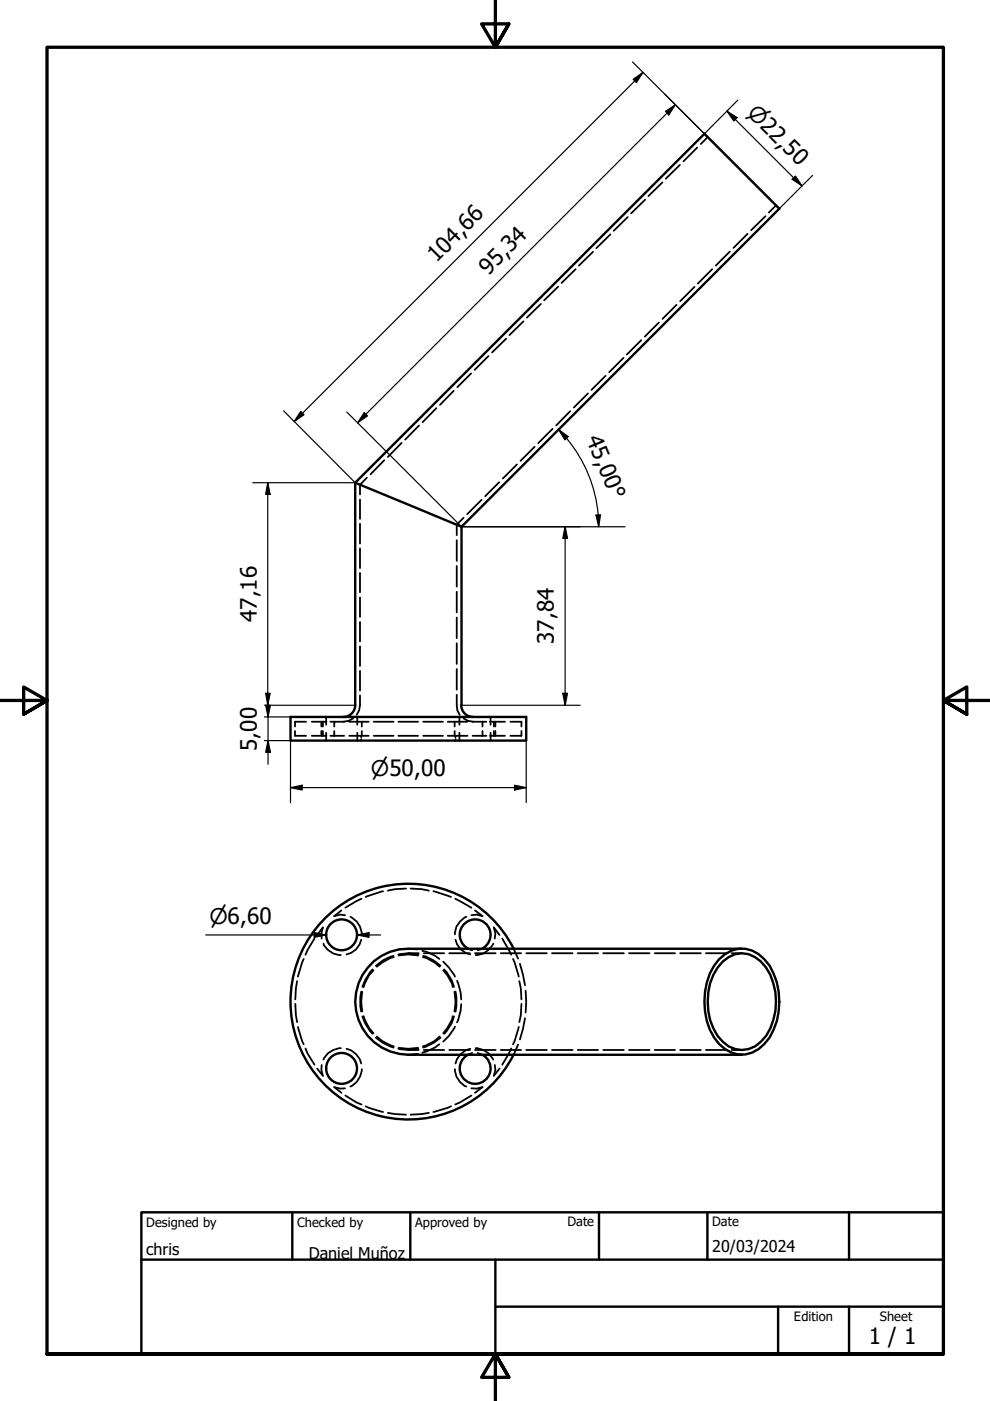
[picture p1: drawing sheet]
<svg xmlns="http://www.w3.org/2000/svg" width="210mm" height="297mm" viewBox="0 0 210 297" stroke-linecap="round" stroke-linejoin="round" font-family="sans-serif">
<!-- layer: Hidden (ISO) -->
<g fill="none" stroke="#000" stroke-width=".38">
<path d="M140.5 38.7l-3 2.9M144.1 35l-2.9 2.9M147.8 31.3l-2.9 2.9M150.1 29.1l-1.5 1.4M122 57.1l-2.9 2.9M125.7 53.4l-3 2.9M129.4 49.7l-3 2.9M133.1 46l-3 2.9M136.8 42.3l-3 3M151 57.1l-3 3M154.7 53.3l-2.9 3M158.5 49.6l-3 3"/>
<path d="M162.3 45.8l-3 3M164.5 43.5l-1.5 1.6M99.9 79.2l-2.9 2.9M103.6 75.5l-3 2.9M107.3 71.8l-3 2.9M111 68.1l-3 2.9M114.7 64.4l-3 3M118.4 60.8l-3 2.9M128.4 79.7l-3 3M132.2 75.9l-3 3M136 72.1l-3.1 3.1M139.7 68.4l-3 3"/>
<path d="M143.4 64.6l-2.9 3M147.3 60.8l-3.1 3.1M81.5 97.6l-3 3M85.2 93.9l-3 3M88.8 90.2l-2.9 3M92.5 86.5l-2.9 3M96.2 82.9l-2.9 2.9M109.6 98.5l-3 3M113.3 94.7l-2.9 3M117.2 90.9l-3.1 3.1M120.9 87.2l-3 3M124.7 83.4l-3 3"/>
<path d="M76.3 105.9v4.1M76.3 111v4.2M76.3 116.3v4.1M77.8 101.3l-1.5 1.5v2M96.8 114.5v4.4M98.3 109.8l-1.5 1.4v2.3M102.1 106l-3 3M105.9 102.2l-3 3M76.3 121.5v4.1M76.3 126.7v4.1M76.3 131.9v4.1M76.3 137v4.2"/>
<path d="M96.8 120v4.4M96.8 125.5v4.3M96.8 130.9v4.4M96.8 136.4v4.4M62.5 155v1h2.4M64.9 153h-2.4v1M66.1 153h2.4v1M66.1 156h3.1M68.1 153v1M68.1 155v1M68.5 153h.7M68.5 155v1"/>
<path d="M69.2 152v1.7M69.2 155.4v1.6M70 156h3M70 153h.9M70.9 155v1M73 153h-2.1v1M74 156h4.2M74 153h4.2M74.9 152.3l-1 .5-1.1 .2M75.8 152v1.7M75.8 155.4v1.6M76.3 147.4v2.1l-.2 1.1-.5 1"/>
<path d="M76.3 142.2v4.2M76.6 156v.3M76.6 156.7v.3M76.7 153v1M76.7 155v1M79.2 156h4.2M79.2 153h4.2M84.5 156h4.1M84.5 153h4.1M89.7 156h4.2M89.7 153h4.2M94.9 156h4.2"/>
<path d="M94.9 153h4.2M96.4 153v1M96.4 155v1M96.6 156v.3M96.6 156.7v.3M96.8 147.3l.2 3.3 .5 1M96.8 141.8v4.4M97.4 152v1.7M97.4 155.4v1.6M98.3 152.3l1 .5 1 .2M100.2 156h2.9M100.2 153h2.9"/>
<path d="M102.3 153v1M102.3 155v1M103.9 156h3.2M103.9 153h.8M104 152v1.7M104 155.4v1.6M104.7 155v1M105 153v1M105 155v1M107.1 153h-2.4v1M108.2 153h2.4v1M110.6 155v1h-2.4"/>
<path d="M66.7 199l-1.9 3.4M67.2 198.2l1.3-1.6-.4 1.3 .1 1.1M72.4 193l-1.5 1.2 1.2-.3 1.1 .1M74.3 194.4a4.3 4.3 0 0 1 2.4 3.7M76.6 199.2a3.9 3.9 0 0 1-3.1 3.2M76.6 190.5l-3.4 2M81.2 189l-3.7 1.2M86.1 188.4l-2.3 .1-1.6 .3M87.1 188.4l2.3 .1 1.5 .3M91.9 189l3.7 1.2M96.5 190.5l3.4 2M96.6 199.2a3.9 3.9 0 0 0 3.1 3.2"/>
<path d="M98.9 194.4a4.3 4.3 0 0 0-2.4 3.7M100.7 193l1.6 1.2-1.3-.3-1.1 .1M105.9 198.2l-1.2-1.6 .3 1.3-.1 1.1M106.5 199l1.9 3.4M62.6 212.8l.1 2.5 .3 1.4M63 208l-.4 3.9M63.2 217.7l1.2 3.7M64.4 203.3l-1.2 3.8M68.6 200.1a4.1 4.1 0 0 0 3.7 2.4M76.6 210.2l-.2 1.2v1.9l.2 1.2M76.8 210.3a8.5 8.5 0 0 0 0 4.1M76.8 215.5l.6 1.5 1.6 2.2"/>
<path d="M77.1 215.4l1.1 2.5 1 1.2M79 205.5l-.6 .7-1 1.6-.6 1.4M79.2 205.7l-1 1.1-1.1 2.5M79.9 219.8l1.1 .9 2.5 1.2M83.4 202.7l-2.2 .9-1.5 1.2M83.5 202.9l-.8 .2-1.7 1-1.1 .9M84.5 202.6a8.5 8.5 0 0 1 4.1 0M86.6 202.1l-2.1 .3M86.6 202.1l2.1 .3M86.6 201.2l2 .1M86.6 202.1h2.2M89.5 201.6l.9 .2 1.8 .8 1 .7"/>
<path d="M89.7 202.9l.7 .2 1.7 1 1.1 .9M89.7 202.7l.6 .1 1.6 .8 1.5 1.2M89.9 202.1h4.3M93.2 219.8l-1.1 .9-2.4 1.2M94 205.7l.9 1.1 .9 1.7 .2 .8M94 203.9l1.2 1.3 1.3 1.9M94.2 205.5l.5 .7 1.1 1.6 .5 1.4M95.2 202.1h4.4M96 215.4l-.2 .8-.9 1.7-.9 1.2M96.3 215.5l-.5 1.5-1.6 2.2M96.3 210.3a8.5 8.5 0 0 1 0 4.1M96.5 217.7l-1.3 1.9-1.2 1.2"/>
<path d="M96.6 210.2l.2 1.2v1.9l-.2 1.2M96.9 207.9l.8 2.5 .1 1.5M97.8 212.9l-.1 1.4-.8 2.5M99.1 201.2l1 .3M100.7 202.1h4.4M102.3 201.2l-1 .3M104.6 200.1a4.3 4.3 0 0 1-3.8 2.4M106.2 202.1h4.3M108.8 203.3l1.2 3.8M108.9 201.2l1 2M110 217.7l-1.2 3.7M110.1 208l.3 1.5 .2 2.4"/>
<path d="M110.2 204.3l1.1 4.6M110.6 212.8l-.2 2.5-.3 1.4M111.3 215.9l-1.1 4.5M111.4 210l.2 2.4-.2 2.3M111.6 202.1h4.4M117 202.1h4.4M122.5 202.1h4.3M127.9 202.1h4.4M133.3 202.1h4.4M138.8 202.1h4.3M144.2 202.1h4.4M149.7 202.1h4.4"/>
<path d="M155.1 202.1h2.2M64.8 222.3l.4 1.1 1.5 2.3M68.2 225.8l-.1 1 .4 1.3-1.3-1.5M72.3 222.2a4.3 4.3 0 0 0-3.7 2.4M73.2 230.7l-1.1 .1-1.2-.3 1.5 1.2M73.2 232.3l2.4 1.4 1 .5M73.5 222.4a4.2 4.2 0 0 1 3.1 3.1M76.7 226.7a4.3 4.3 0 0 1-2.4 3.7M77.5 234.6l3.7 1.2M79.7 220l1.5 1.1 2.2 1M82.2 236l3.9 .3M84.5 222.4a9 9 0 0 0 4.2 0"/>
<path d="M84.5 222.2a11.3 11.3 0 0 0 4.1 0M86.6 222.6h2.2M88.6 223.4l-2 .2M89.9 222.6h4.3M90.9 236l-3.8 .3M93.2 221.4l-1 .7-2.7 1.1M93.4 220l-1.5 1.1-2.2 1M95.2 222.6h4.4M95.6 234.6l-3.7 1.2M96.5 226.7a4 4 0 0 0 2.4 3.7M99.7 222.4a4.2 4.2 0 0 0-3.1 3.1M99.9 232.3l-3.4 1.9"/>
<path d="M99.9 230.7l1.1 .1 1.3-.3-1.6 1.2M100.1 223.3l-1 .3M100.7 222.6h4.4M100.8 222.2a4.3 4.3 0 0 1 3.8 2.4M101.3 223.3l1 .3M104.9 225.8l.1 1-.3 1.3 1.2-1.5M106.2 222.6h4.3M108.4 222.3l-1.9 3.4M109.9 221.5l-1 2.1M111.6 222.6h4.4M117 222.6h4.4M122.5 222.6h4.3"/>
<path d="M127.9 222.6h4.4M133.3 222.6h4.4M138.8 222.6h4.3M144.2 222.6h4.4M149.7 222.6h4.4M155.1 222.6h2.2"/>
</g>
<!-- layer: Visible (ISO) -->
<g fill="none" stroke="#000" stroke-width=".51">
<path d="M75.3 102.3l22.6 9.4M75.3 102.3l74.1-73.9 15.8 15.8-67.3 67.5M75.3 102.3v47.2M97.9 111.7v37.8M61.6 152h50v5h-50zM75.3 149.5a2.51 2.51 0 0 1-2.5 2.5M97.8 149.5a2.51 2.51 0 0 0 2.5 2.5M99.2 201.1a3.3 3.3 0 0 1-1-5 3.3 3.3 0 0 1 5.1 0 3.3 3.3 0 0 1-1 5M108.9 201.1a25 25 0 0 0-38-8.2 25 25 0 0 0 0 38.9 25 25 0 0 0 38-8.2M152.5 203.4a6.2 6.2 0 0 1 9.6 0 14.1 14.1 0 0 1 2.6 13.1 9.9 9.9 0 0 1-5.3 6.7 6.6 6.6 0 0 1-8-3.3 15.2 15.2 0 0 1 0-15.1zM153.3 203.8a5.5 5.5 0 0 1 8 0 13 13 0 0 1 1.1 15.8 6.1 6.1 0 0 1-6.5 2.8 8.4 8.4 0 0 1-5.3-6.1 13.1 13.1 0 0 1 2.7-12.5zM157.3 201.2h-70.7a11.2 11.2 0 0 0-11.3 11.2 11.2 11.2 0 0 0 11.3 11.2h70.7"/>
<path d="M99.2 223.7a3.3 3.3 0 0 0-1 4.9 3.3 3.3 0 0 0 5.1 0 3.3 3.3 0 0 0-1-4.9"/>
<circle cx="72.4" cy="198.2" r="3.3"/>
<circle cx="72.4" cy="226.5" r="3.3"/>
</g>
<!-- layer: Border (ISO) -->
<path d="M105 0v10l-2.9-4.9h5.8l-2.9 4.9 2.9-4.9M0 148.5h10l-5-2.8v5.7l5-2.9-5 2.9M210 148.5h-10l5-2.8v5.7l-5-2.9 5 2.9M10 287.1v-277.1h190v277.1h-190h190M107.9 292l-2.9-4.9 2.9 4.9h-5.8l2.9-4.9v9.9" fill="none" stroke="#000" stroke-width=".7"/>
<!-- layer: Title (ISO) -->
<path d="M30 257h170v30.1h-170zM62 257v10.1M87 257v10.1M127 257v10.1M150 257v10.1M180 257v10.1M30 267.1h170M105 277h95M105 267.1v20M165 277v10.1M180 277v10.1" fill="none" stroke="#000" stroke-width=".51"/>
<!-- layer: Sketch Geometry (ISO) -->
<path d="M97.9 111.7h34.6" fill="none" stroke="#000" stroke-width=".25"/>
<!-- layer: Dimension (ISO) -->
<g fill="none" stroke="#000" stroke-width=".25">
<path d="M134.1 13.1l15.3 15.3 7-7.1M134.2 16.8l2.1-1.4-1.4 2.1zM136.3 15.4l-73.9 74M141 20l24.2 24.2 7.1-7M141.1 23.6l2.1-1.4-1.4 2.2zM143.2 22.2l-67.4 67.4M154.1 23.5l2.2 1.4-.7 .7zM154.1 23.5l16 15.9M168.7 37.3l1.4 2.1-2.1-1.4zM60.1 87.1l15.2 15.2h-21.7M63.8 87.2l.7 .7-2.1 1.5zM73.5 87.4l24.4 24.3h25.1"/>
<path d="M77.2 87.5l.7 .7-2.1 1.4zM118.4 91l2.1 1.6-.7 .7zM118.4 91l1.7 1.9M120.1 92.9a29.1 29.1 0 0 1 6.7 16.3M56.8 102.3l.5 2.5h-1zM56.8 102.3v47.2M119.8 111.7l.5 2.5h-1zM119.8 111.7v37.8M126.4 109.2l.9-.1-.4 2.6zM126.9 109.1v2.6M56.1 149.5h19.2M56.1 157h5.5v13.2"/>
<path d="M56.1 152h5.5M56.3 147h1l-.5 2.5zM56.3 149.5h1l-.5 2.5zM56.8 157l.5 2.5h-1zM56.8 147v15M97.9 149.5h25.1M111.6 157v13.2M119.3 147h1l-.5 2.5zM61.6 167l2.5-.5v1zM61.6 167h50M109.1 166.5l2.5 .5-2.5 .5zM43.6 198.2h25.6h-2.6"/>
<path d="M66.6 197.7l2.6 .5-2.6 .5zM75.8 198.2l2.4-.5v1zM75.8 198.2h4.9"/>
</g>
<g fill="#000">
<path d="M134.2 16.8l2.1-1.4-1.4 2.1zM141.1 23.6l2.1-1.4-1.4 2.2zM154.1 23.5l2.2 1.4-.7 .7zM168.7 37.3l1.4 2.1-2.1-1.4zM63.8 87.2l.7 .7-2.1 1.5zM77.2 87.5l.7 .7-2.1 1.4zM118.4 91l2.1 1.6-.7 .7zM56.8 102.3l.5 2.5h-1zM119.8 111.7l.5 2.5h-1zM126.4 109.2l.9-.1-.4 2.6zM56.3 147h1l-.5 2.5zM56.3 149.5h1l-.5 2.5z"/>
<path d="M56.8 157l.5 2.5h-1zM119.3 147h1l-.5 2.5zM61.6 167l2.5-.5v1zM109.1 166.5l2.5 .5-2.5 .5zM66.6 197.7l2.6 .5-2.6 .5zM75.8 198.2l2.4-.5v1z"/>
</g>
<g font-size="4.8">
<text x="92.5" y="55.9" transform="rotate(-45 92.5 55.9)">104,66</text>
<text x="103.6" y="58.5" transform="rotate(-45 103.6 58.5)">95,34</text>
<text x="124.2" y="93" transform="rotate(68 124.2 93)">45,00°</text>
<text x="54.4" y="131.9" transform="rotate(-90 54.4 131.9)">47,16</text>
<text x="117.4" y="136.6" transform="rotate(-90 117.4 136.6)">37,84</text>
<text x="54.4" y="159.2" transform="rotate(-90 54.4 159.2)">5,00</text>
<text x="184.2" y="285">1 / 1</text>
</g>
<g font-size="4.6">
<text x="158.2" y="24.2" transform="rotate(45 158.2 24.2)">⌀22,50</text>
<text x="78.6" y="164.6">⌀50,00</text>
<text x="44.4" y="195.8">⌀6,60</text>
</g>
<g font-size="3.4">
<text x="31" y="266">chris</text>
<text x="65.5" y="266.9">Daniel Muñoz</text>
<text x="151" y="265.5">20/03/2024</text>
</g>
<g font-size="2.7">
<text x="31" y="260.1">Designed by</text>
<text x="63" y="260.1">Checked by</text>
<text x="88" y="260.1">Approved by</text>
<text x="120.3" y="260">Date</text>
<text x="151" y="260">Date</text>
<text x="168.3" y="280.1">Edition</text>
<text x="186.6" y="280.1">Sheet</text>
</g>
</svg>
